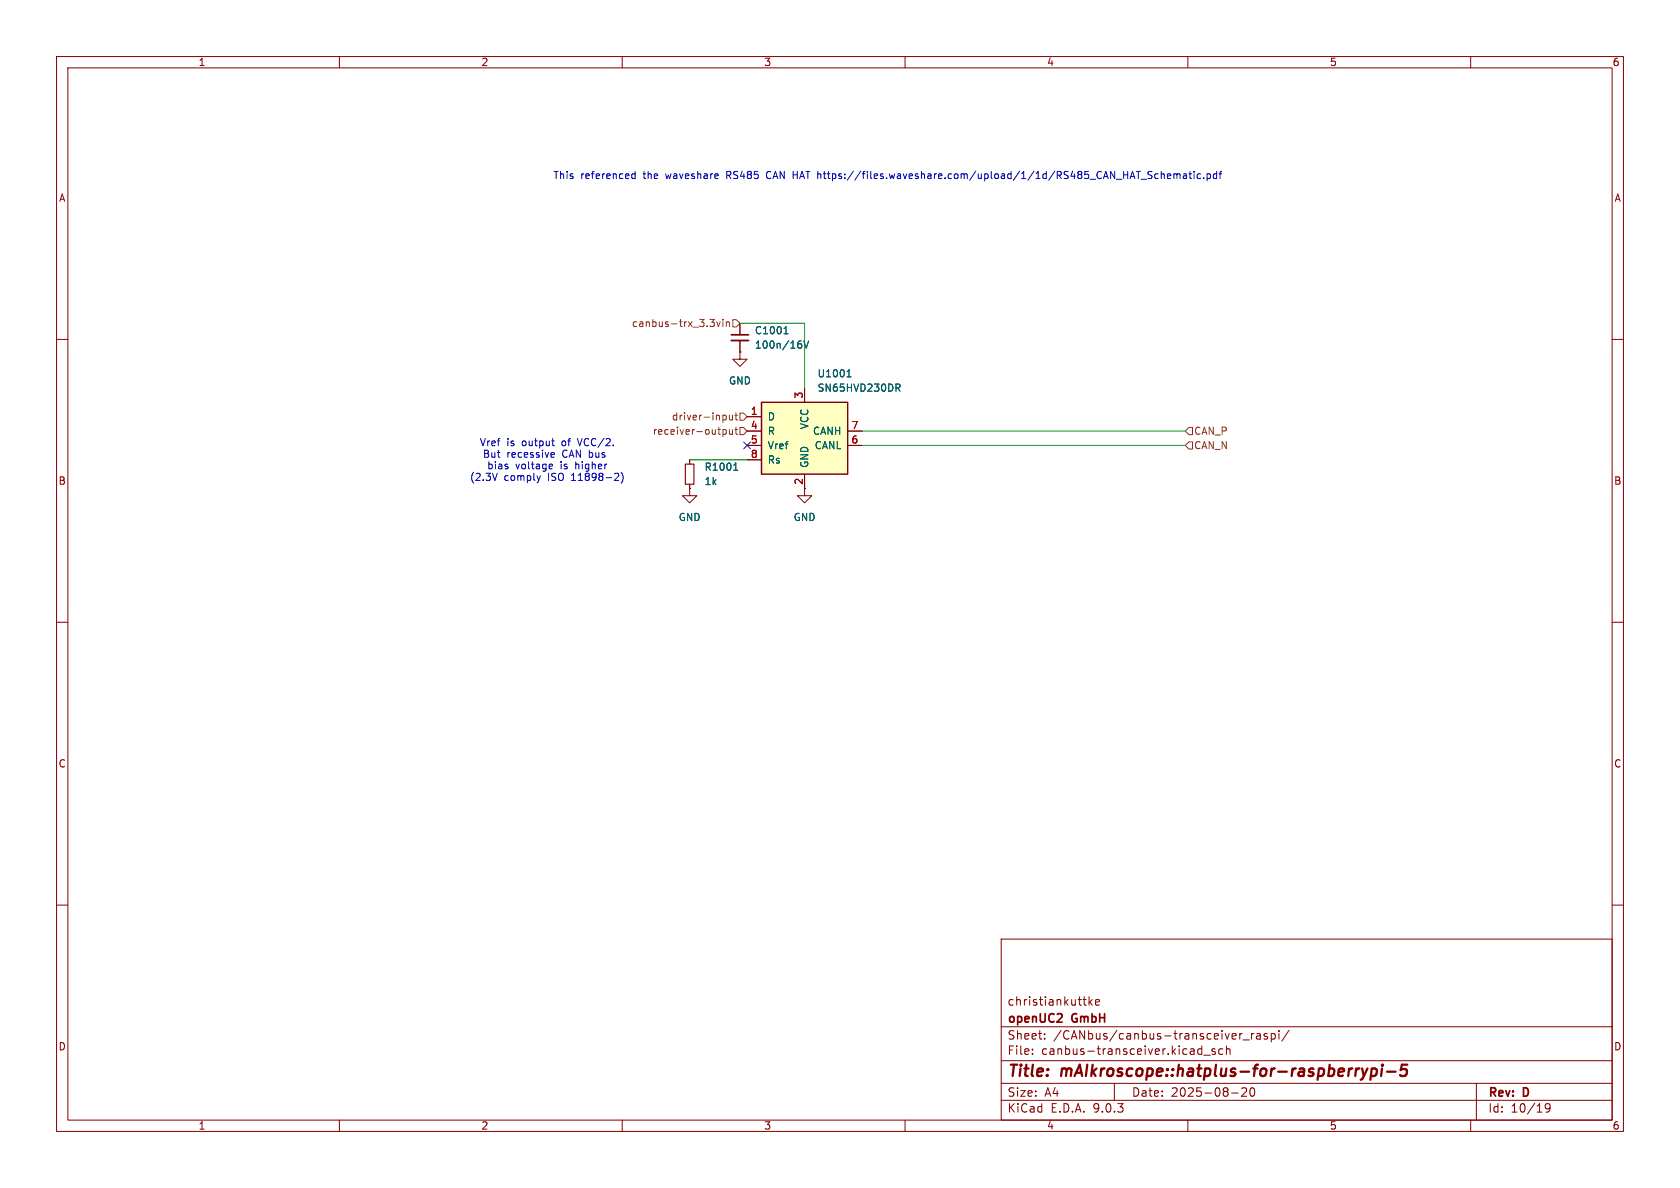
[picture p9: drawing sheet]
<svg xmlns="http://www.w3.org/2000/svg" width="297mm" height="210mm" viewBox="0 0 297 210" stroke-linecap="round" stroke-linejoin="round" font-family="sans-serif">
<g fill="none" stroke="#840000" stroke-width=".18">
<path d="M10 10h277v190h-277zM12 12h273v186h-273zM60 10v2M110 10v2M160 10v2M210 10v2M260 10v2M130.8 57.2v2M10 60h2M130.8 62.2v1.3h1.3l-1.3 1.3-1.3-1.3h1.3M130.8 62.2h.1M130.8 60.2v2"/>
<path d="M285 60h2M121.9 86.4v1.2h1.3l-1.3 1.3-1.3-1.3h1.3M121.9 86.4h.1M121.9 81.3v.7M121.9 85.6v.8M142.2 86.4v1.2h1.3l-1.3 1.3-1.2-1.3h1.2M10 110h2M285 110h2M10 160h2M177 166h108v32h-108zM191.5 176.7h.5M191.9 177.7h.1"/>
<path d="M192.5 176.2v1.5M192.7 177.1l.4 .6M193.1 176.7l-.6 .6M193.7 177.2l.7-.1-.1-.3-.4-.1-.2 .2v.7h.6M285 160h2M60 198v2M110 198v2M160 198v2M177 194.5h108M177 191.5h108M177 187.5h108M177 181.5h108"/>
<path d="M182.5 186.3v.1M182.5 185.5v.1M184.7 183.6v.1M184.7 182.8v.1M197 191.5v3M210 198v2M212 185.4l.5 .1M212.5 184.9v1.5M212.5 186.3l-.5 .1M212.8 186.5h1.2M214.8 185.5l-.3-.1-.3 .2 .1 .2 .5 .2v.3h-.6M216.2 185.5l-.5-.1-.2 .3v.4l.1 .2h.6"/>
<path d="M216.8 185.5l.2-.1 .4 .1 .1 .9M216.8 184.9v1.5M217.7 193.2h1.2M219.7 183.8h1.2M220.3 192.4v.5l-.8 .9h.9M221.1 192.4a.81 .81 0 0 0 .4 1.4l.2-.1 .1-.5-.1-.8M221.2 182.7v1M221.7 182.7l-.3 .1-.2 .2M222.2 182.8h.5l.1 .9M222.8 183.1h-.5a.29 .29 0 0 0-.2 .3 .29 .29 0 0 0 .2 .3l.5-.1M224 182.8l-.3-.1-.2 .2v.2l.5 .2v.3h-.5M224.7 182.8l.5-.1 .3 .3v.4l-.2 .2h-.6"/>
<path d="M224.7 182.7v1.5M226.1 182.2v.1M226.1 182.7v1M227.9 182.1l-1.3 2M260 198v2M261 191.5v6.5M274 195.7l-.3 .3h-.2l-.3-.3 .1-.5 .4-.1 .3 .1a.99 .99 0 0 1-.4 1.4h-.3"/>
</g>
<path d="M241.8 188.9l-.7 1.3M242.5 189l.2-.1 .6 .1 .1 .3-.1 .5a.66 .66 0 0 1-.9 .3M242.5 188.9l-.2 2M244.3 188.9l-.1 1.3M244.4 188.2l-.1 .1 .1 .1M244.4 188.2l.1 .1-.1 .1M244.4 188.2v.2M245.2 189.4h1.5M248.8 188.2h-1l-.2 1 .3-.2 .7 .1 .1 .3-.1 .6-.3 .2h-.5l-.3-.2" fill="none" stroke="#840000" stroke-width=".4"/>
<path d="M121.2 82h1.5v3.6h-1.5z" fill="none" stroke="#840000" stroke-width=".2"/>
<path d="M138.6 59h.7M138.7 58l.3-.3v1.3M141.4 60.3h.2M141.5 60.8l.2 .2v.3l-.2 .2M142.1 60.3l.4 1.2 .5-1.2M129.7 83.1h.7M129.8 82.2l.3-.3v1.2" fill="none" stroke="#006464" stroke-width=".18"/>
<path d="M129.3 59.2h3" fill="none" stroke="#840000" stroke-width=".3"/>
<path d="M129.3 60.2h3" fill="none" stroke="#840000" stroke-width=".33"/>
<path d="M134.6 71.1h15.3v12.7h-15.3z" fill="#ffffc2"/>
<path d="M134.6 71.1h15.3v12.7h-15.3z" fill="none" stroke="#840000" stroke-width=".25"/>
<g fill="none" stroke="#840000" stroke-width=".18">
<path d="M130.8 57.2v2M130.8 62.2h.1M130.8 60.2v2M132.1 73.7h2.5M132.1 76.2h2.5M132.1 78.7h2.5M142.2 68.6v2.5M149.9 76.2h2.5M149.9 78.7h2.5M121.9 86.4h.1M121.9 81.3v.7M121.9 85.6v.8"/>
<path d="M132.1 81.3h2.5M142.2 83.8v2.6"/>
</g>
<path d="M138.6 59h.7M138.7 58l.3-.3v1.3M141.4 60.3h.2M141.5 60.8l.2 .2v.3l-.2 .2M142.1 60.3l.4 1.2 .5-1.2M149.7 66.6h.8M149.9 65.7l.2-.4v1.3M158.4 67.9h.5l.2 .2-.1 .4-.6 .1M158.7 68.6l.4 .6M129.7 83.1h.7M129.8 82.2l.3-.3v1.2" fill="none" stroke="#006464" stroke-width=".18"/>
<g fill="none" stroke="#725600" stroke-width=".18">
<path d="M125.5 56.5h.8l-.4 .4M126 56.9l.3 .3v.3l-.3 .2M126.7 56.9l.3 .8 .3-.8M127.8 56.5v.1M127.8 56.9v.8M128.4 56.9v.8M128.4 57l.2-.1h.3v.8M129.5 56.5h.7l.6 .7-.6 .6h-.7zM127.8 76l.4-.1 .2 .3-.1 .5h-.5M127.8 75.9v1.3M127.9 73.4l.4 .1 .1 .1-.1 .5-.4 .1M128.9 73.4l.1 .8h.3l.2-.1"/>
<path d="M128.9 75.9l.1 .8 .3 .1 .2-.1M129.5 73.4v.8M129.5 75.9v.9M129.9 73.4h.5M129.9 75.9h.5M130.1 73v1.1l.3 .1M130.1 75.5v1.1l.3 .2M130.8 73h.6l.7 .7-.7 .6h-.6zM130.8 75.6h.6l.7 .6-.7 .6h-.6zM209.5 78.7l.7-.6h.6v1.3h-.6zM210.2 75.6h.6v1.2h-.6l-.7-.6z"/>
</g>
<path d="M130.8 57.2h11.4v11.4M152.4 78.7h57.1M152.4 76.2h57.1M121.9 81.3h10.2" fill="none" stroke="#009600" stroke-width=".18"/>
<path d="M131.5 78.1l1.2 1.2M132.7 78.1l-1.2 1.2" fill="none" stroke="#000084" stroke-width=".18"/>
<g fill="none" stroke="#0000c2" stroke-width=".18">
<path d="M112.3 30.3v1.3M112.3 30.8l-.4-.1-.2 .3 .1 .5h.5M135.7 30.4l-.2 .4 .2 .7M204.4 30.7l.3 .1M204.7 31.5l-.3 .1M205.3 30.8l.2-.1 .3 .1v.8M205.3 30.3v1.3M206.4 31.1l.6-.1-.1-.2-.3-.1-.2 .2v.6h.5M207.5 30.8l.4-.1 .2 .2M207.5 30.7v.9M208.1 30.9l.2-.2 .3 .1v.8M208.1 30.9v.7"/>
<path d="M209.2 30.8h.5l.1 .8M209.8 31l-.5 .1-.1 .2 .1 .3 .5-.1M210.2 30.7h.5M210.4 30.3v1.1l.3 .2M211.1 30.3v.1M211.1 30.7v.9M212.2 30.8l-.3-.1-.3 .3 .2 .5h.4M212.8 31.5v.1M213.4 30.8l.4-.1 .2 .3-.1 .5h-.5M213.4 30.7v1.3M215.1 30.8l-.4-.1-.2 .3 .1 .5h.5M215.1 30.3v1.3"/>
<path d="M215.5 30.7h.5M216 30.3l-.3 .2v1.1M97.5 78h.5M97.8 78.7l.2 .1M97.8 80l.2 .3-.6 .1M102.1 77.5l.4 1.3M87.9 83.7l-.4 1.2M95.5 84.1l-.3 .8M97.3 82l.3 .1 .1 .2-.6 .2M97.6 82.8l-.3 .1M98 80.8h-.4M108.8 83.7h.5l.1 .3-.8 .9h.8"/>
<path d="M109.8 83.5a1.46 1.46 0 0 1 0 1.9"/>
</g>
<g font-size="2.8" fill="#840000">
<text x="178" y="190.9">Title:</text>
<text x="187.7" y="190.9">mAIkroscope::hatplus-for-raspberrypi-5</text>
</g>
<g font-size="2.1" fill="#840000">
<text x="178" y="178">christiankuttke</text>
<text x="178" y="184">Sheet:</text>
<text x="178" y="181.2">openUC2</text>
<text x="186.2" y="184">/CANbus/canbus-transceiver_raspi/</text>
<text x="189.6" y="181.2">GmbH</text>
<text x="178" y="186.7">File:</text>
<text x="184.1" y="186.7">canbus-transceiver.kicad_sch</text>
<text x="178" y="196.9">KiCad</text>
<text x="178" y="194.1">Size:</text>
<text x="184.7" y="194.1">A4</text>
<text x="185.7" y="196.9">E.D.A.</text>
<text x="193.3" y="196.9">9.0.3</text>
<text x="200" y="194.1">Date:</text>
<text x="207" y="194.1">2025-08-20</text>
<text x="263" y="194.3">Rev:</text>
<text x="263" y="196.9">Id:</text>
<text x="267.1" y="196.9">10/19</text>
<text x="269.4" y="194.3">D</text>
</g>
<g font-size="1.8" fill="#840000">
<text x="35" y="11.9">1</text>
<text x="85" y="11.9">2</text>
<text x="135" y="11.9">3</text>
<text x="185" y="11.9">4</text>
<text x="235" y="11.9">5</text>
<text x="285" y="11.9">6</text>
<text x="10.3" y="35.9">A</text>
<text x="285.3" y="35.9">A</text>
<text x="10.3" y="85.9">B</text>
<text x="285.3" y="85.9">B</text>
<text x="10.3" y="135.9">C</text>
<text x="285.3" y="135.9">C</text>
<text x="10.3" y="185.9">D</text>
<text x="285.3" y="185.9">D</text>
<text x="35" y="199.9">1</text>
<text x="85" y="199.9">2</text>
<text x="135" y="199.9">3</text>
<text x="185" y="199.9">4</text>
<text x="235" y="199.9">5</text>
<text x="285" y="199.9">6</text>
</g>
<g font-size="1.8" fill="#0000c2">
<text x="97.7" y="31.9">This</text>
<text x="102.6" y="31.9">referenced</text>
<text x="113.9" y="31.9">the</text>
<text x="118" y="31.9">waveshare</text>
<text x="128.9" y="31.9">RS485</text>
<text x="136.2" y="31.9">CAN HAT https://files.waveshare.com/upload/1/1d/RS485_CAN_HAT_Schematic.pdf</text>
<text x="84.7" y="79.1">Vref</text>
<text x="85.3" y="81.1">But</text>
<text x="86" y="83.2">bias</text>
<text x="89.6" y="81.1">recessive</text>
<text x="89.6" y="79.1">is</text>
<text x="91.1" y="83.2">voltage</text>
<text x="92.4" y="79.1">output</text>
<text x="99.2" y="83.2">is</text>
<text x="99.5" y="81.1">CAN bus</text>
<text x="99.6" y="79.1">of</text>
<text x="102" y="83.2">higher</text>
<text x="102.7" y="79.1">VCC/2.</text>
<text x="83" y="85.2">(2.3V</text>
<text x="89.1" y="85.2">comply</text>
<text x="97" y="85.2">ISO</text>
<text x="101.3" y="85.2">11898-2)</text>
</g>
<g font-size="1.8" fill="#725600">
<text x="111.6" y="58">canbus-trx_3.3vin</text>
<text x="115.3" y="77.1">receiver-output</text>
<text x="118.7" y="74.5">driver-input</text>
<text x="211" y="77.1">CAN_P</text>
<text x="211" y="79.6">CAN_N</text>
</g>
<g font-size="1.8" fill="#006464">
<text x="133.4" y="59.3">C1001</text>
<text x="133.4" y="61.8">100n/16V</text>
<text x="128.8" y="68.2">GND</text>
<text x="144.4" y="66.9">U1001</text>
<text x="144.4" y="69.4">SN65HVD230DR</text>
<text x="135.6" y="74.5">D</text>
<text x="135.6" y="77.1">R</text>
<text x="143.1" y="76" transform="rotate(-90 143.1 76)">VCC</text>
<text x="143.6" y="77.1">CANH</text>
<text x="124.5" y="83.4">R1001</text>
<text x="135.6" y="79.6">Vref</text>
<text x="135.6" y="82.1">Rs</text>
<text x="143.1" y="82.8" transform="rotate(-90 143.1 82.8)">GND</text>
<text x="143.9" y="79.6">CANL</text>
<text x="124.5" y="86">1k</text>
<text x="119.9" y="92.3">GND</text>
<text x="140.2" y="92.3">GND</text>
</g>
<g font-size="1.8" fill="#a90000">
<text x="142" y="70.6" transform="rotate(-90 142 70.6)">3</text>
<text x="132.6" y="73.4">1</text>
<text x="132.6" y="75.9">4</text>
<text x="150.4" y="75.9">7</text>
<text x="132.6" y="78.5">5</text>
<text x="132.6" y="81">8</text>
<text x="150.4" y="78.5">6</text>
<text x="142" y="85.8" transform="rotate(-90 142 85.8)">2</text>
</g>
</svg>
